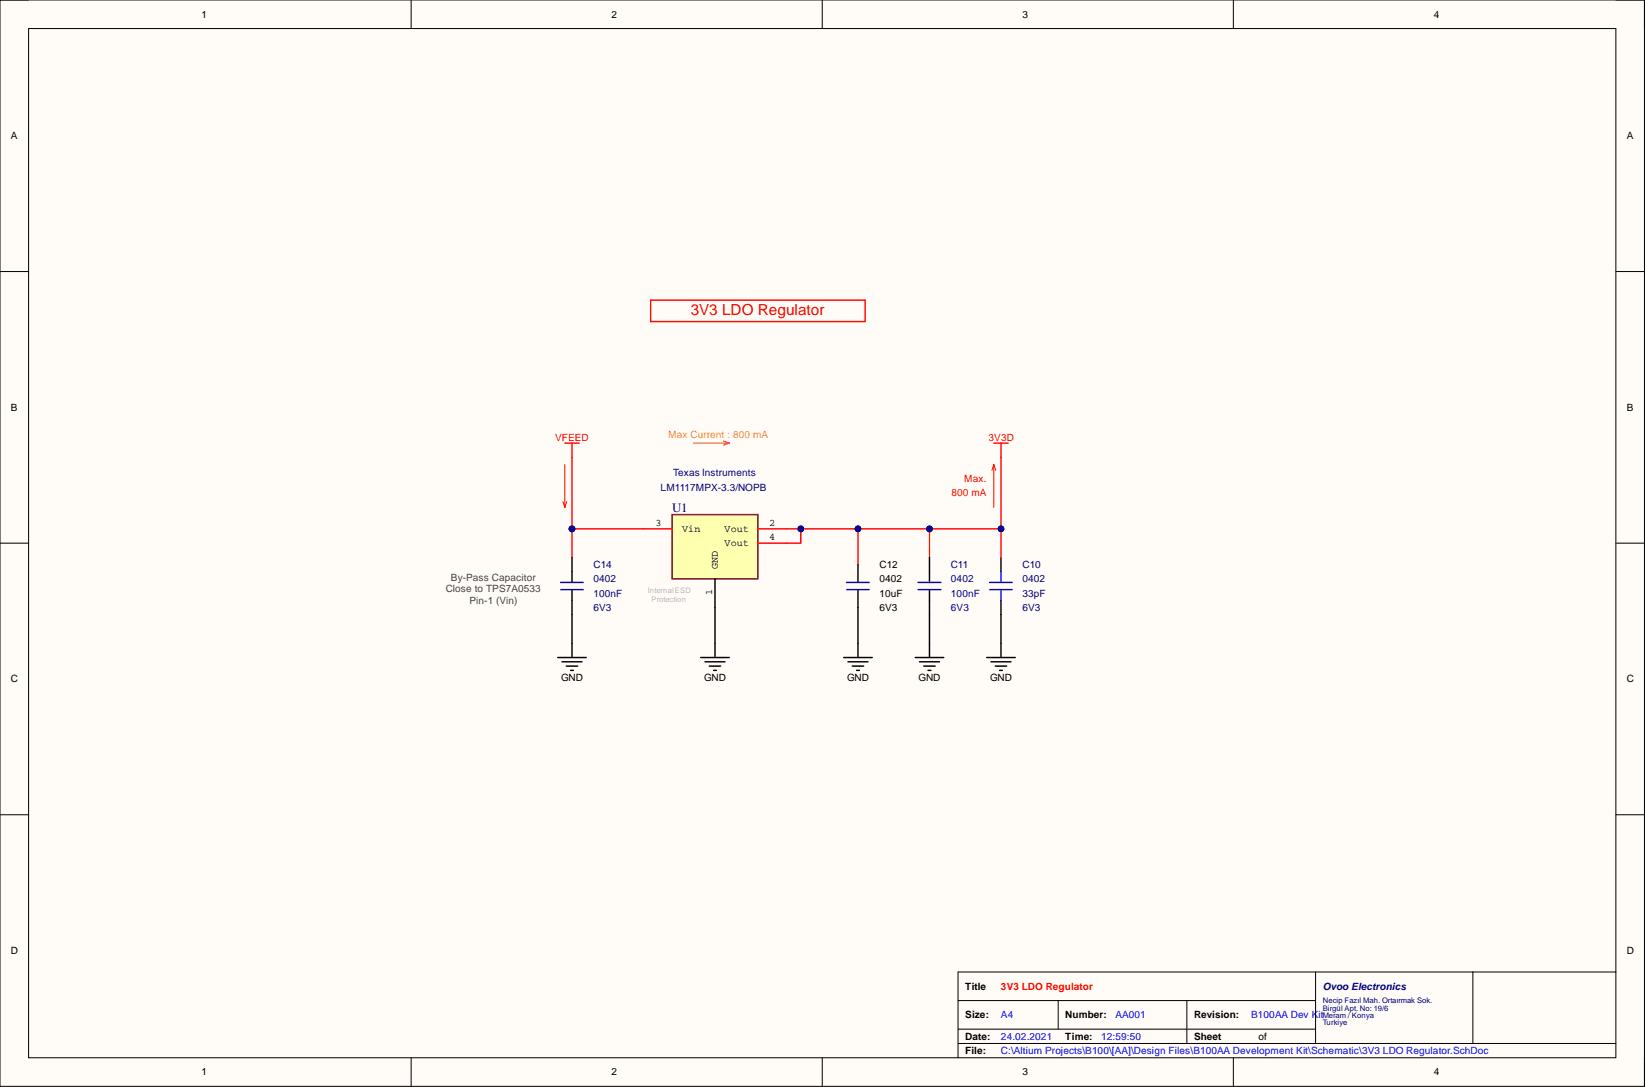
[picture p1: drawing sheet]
<svg xmlns="http://www.w3.org/2000/svg" width="292mm" height="193mm" viewBox="0 0 292 193" stroke-linecap="round" stroke-linejoin="round" font-family="sans-serif">
<path d="M0 0h292v192.9h-292z" fill-rule="evenodd" fill="#fffcf8"/>
<path d="M0 0h292v192.9h-292z" fill="none" stroke="#000" stroke-width=".18"/>
<path d="M5.1 5.1h281.8v182.7h-281.8z" fill-rule="evenodd" fill="#fffcf8"/>
<g fill="none" stroke="#000" stroke-width=".18">
<path d="M0 0h5.1M73 0v5.1M146 0v5.1M219 0v5.1M286.9 0h5.1v5.1M5.1 5.1h281.8v182.7h-281.8zM0 48.2h5.1M286.9 48.2h5.1M0 96.4h5.1M286.9 96.4h5.1M0 144.6h5.1M286.9 144.6h5.1"/>
<path d="M170.1 177.6h63.5M187.9 177.6v5.1M210.8 177.6v7.6M233.6 172.6v12.6M261.5 172.6v12.6M286.9 172.6h-116.8v15.2M73 187.8v5.1M146 187.8v5.1M170.1 185.2h116.8M170.1 182.7h63.5M219 187.8v5.1M292 187.8v5.1"/>
</g>
<g fill="none" stroke="#000" stroke-width=".25">
<path d="M177.7 99v2.5M99 116.7h5.1M99.8 117.5h3.5M100.6 118.2h2M101.3 119h.5M101.6 114.2v2.5M124.4 116.7h5.1M125.2 117.5h3.5M125.9 118.2h2.1M126.7 119h.5M127 114.2v2.5M149.8 116.7h5.1"/>
<path d="M150.6 117.5h3.5M151.3 118.2h2.1M152.1 119h.5M152.4 114.2v2.5M162.5 116.7h5.1M163.3 117.5h3.5M164 118.2h2.1M164.8 119h.5M165 114.2v2.5M175.2 116.7h5.1M176 117.5h3.5M176.7 118.2h2.1"/>
<path d="M177.5 119h.5M177.7 106.6v2.5M177.7 114.2v2.5"/>
</g>
<path d="M100.3 78.7h2.5M101.6 78.7v2.5M176.5 78.7h2.5M177.7 78.7v15.2" fill="none" stroke="#f00" stroke-width=".25"/>
<path d="M175.7 104.7h4.1M175.7 103.4h4.1M177.7 101.5v1.9M177.7 104.7v1.9" fill="none" stroke="#00f" stroke-width=".25"/>
<path d="M176.5 82.5v7.6M176.5 82.5l-.4 1M176.5 82.5l.3 1" fill="none" stroke="#f00" stroke-width=".18"/>
<path d="M123.2 78.7h6.3M128.5 78.3l1 .4M129.5 78.7l-1 .3" fill="none" stroke="#f90" stroke-width=".25"/>
<circle cx="177.7" cy="93.9" r=".51" fill="#000080"/>
<circle cx="177.7" cy="93.9" r=".51" fill="none" stroke="#000080" stroke-width=".18"/>
<path d="M101.6 93.9h12.7" fill="none" stroke="#f00" stroke-width=".25"/>
<circle cx="101.6" cy="93.9" r=".51" fill="#000080"/>
<circle cx="101.6" cy="93.9" r=".51" fill="none" stroke="#000080" stroke-width=".18"/>
<path d="M142.2 93.9v2.5h-2.5" fill="none" stroke="#f00" stroke-width=".25"/>
<circle cx="142.2" cy="93.9" r=".51" fill="#000080"/>
<circle cx="142.2" cy="93.9" r=".51" fill="none" stroke="#000080" stroke-width=".18"/>
<path d="M139.7 93.9h12.7v6.3" fill="none" stroke="#f00" stroke-width=".25"/>
<circle cx="142.2" cy="93.9" r=".51" fill="#000080"/>
<circle cx="142.2" cy="93.9" r=".51" fill="none" stroke="#000080" stroke-width=".18"/>
<circle cx="152.4" cy="93.9" r=".51" fill="#000080"/>
<circle cx="152.4" cy="93.9" r=".51" fill="none" stroke="#000080" stroke-width=".18"/>
<path d="M152.4 93.9h12.6v5.1" fill="none" stroke="#f00" stroke-width=".25"/>
<circle cx="152.4" cy="93.9" r=".51" fill="#000080"/>
<circle cx="152.4" cy="93.9" r=".51" fill="none" stroke="#000080" stroke-width=".18"/>
<circle cx="165" cy="93.9" r=".51" fill="#000080"/>
<circle cx="165" cy="93.9" r=".51" fill="none" stroke="#000080" stroke-width=".18"/>
<path d="M165 93.9h12.7v5.1" fill="none" stroke="#f00" stroke-width=".25"/>
<circle cx="177.7" cy="93.9" r=".51" fill="#000080"/>
<circle cx="177.7" cy="93.9" r=".51" fill="none" stroke="#000080" stroke-width=".18"/>
<circle cx="165" cy="93.9" r=".51" fill="#000080"/>
<circle cx="165" cy="93.9" r=".51" fill="none" stroke="#000080" stroke-width=".18"/>
<path d="M101.6 109.1v5.1" fill="none" stroke="#000" stroke-width=".25"/>
<path d="M101.6 93.9v5.1" fill="none" stroke="#f00" stroke-width=".25"/>
<circle cx="101.6" cy="93.9" r=".51" fill="#000080"/>
<circle cx="101.6" cy="93.9" r=".51" fill="none" stroke="#000080" stroke-width=".18"/>
<path d="M101.6 81.2v12.7" fill="none" stroke="#f00" stroke-width=".25"/>
<circle cx="101.6" cy="93.9" r=".51" fill="#000080"/>
<circle cx="101.6" cy="93.9" r=".51" fill="none" stroke="#000080" stroke-width=".18"/>
<path d="M101.6 99v4.4M165 99v4.4M101.6 104.7v4.4M127 107.8v6.4M152.4 100.2v3.1M152.4 104.8v9.4M165 104.7v9.5M177.7 109.1v5.1" fill="none" stroke="#000" stroke-width=".25"/>
<path d="M99.5 104.7h4.1M99.5 103.4h4.1M150.3 104.7h4.1M150.3 103.4h4.1M163 104.7h4.1M163 103.4h4.1" fill="none" stroke="#00f" stroke-width=".25"/>
<path d="M119.3 91.3h15.3v11.5h-15.3z" fill-rule="evenodd" fill="#ffffb0"/>
<path d="M119.3 91.3h15.3v11.5h-15.3z" fill="none" stroke="#800000" stroke-width=".25"/>
<path d="M115.5 53.3h38.1v3.8h-38.1zM114.3 93.9h5M134.6 93.9h5.1M134.6 96.4h5.1" fill="none" stroke="#f00" stroke-width=".25"/>
<path d="M127 102.8v5" fill="none" stroke="#000" stroke-width=".25"/>
<path d="M100 89.1l.3 1M100.3 82.5v7.6M100.6 89.1l-.3 1" fill="none" stroke="#f00" stroke-width=".18"/>
<text font-size="2.7" fill="#f00" x="122.6" y="56">3V3 LDO Regulator</text>
<text font-size="2.3" fill="#000080" x="119.3" y="90.8">U1</text>
<g font-size="1.8">
<text x="35.8" y="3.1">1</text>
<text x="108.6" y="3.1">2</text>
<text x="181.6" y="3.1">3</text>
<text x="254.6" y="3.1">4</text>
<text x="1.9" y="24.7">A</text>
<text x="288.9" y="24.7">A</text>
<text x="1.9" y="72.9">B</text>
<text x="288.9" y="72.9">B</text>
<text x="116.4" y="93.4">3</text>
<text x="121.1" y="94.4">Vin</text>
<text x="128.7" y="94.4">Vout</text>
<text x="136.6" y="93.4">2</text>
<text x="136.6" y="95.9">4</text>
<text x="127.5" y="101" transform="rotate(-90 127.5 101)">GND</text>
<text x="128.7" y="96.9">Vout</text>
<text x="156.2" y="100.8">C12</text>
<text x="126.5" y="105.6" transform="rotate(-90 126.5 105.6)">1</text>
<text x="156.2" y="105.9">10uF</text>
<text x="156.2" y="103.4">0402</text>
<text x="156.2" y="108.4">6V3</text>
<text x="1.9" y="121.1">C</text>
<text x="99.6" y="120.9">GND</text>
<text x="125" y="120.9">GND</text>
<text x="150.4" y="120.9">GND</text>
<text x="163.1" y="120.9">GND</text>
<text x="175.8" y="120.9">GND</text>
<text x="288.9" y="121.1">C</text>
<text x="1.9" y="169.3">D</text>
<text x="288.9" y="169.3">D</text>
<text x="171.4" y="175.7">Title</text>
<text x="171.4" y="180.8">Size:</text>
<text x="171.4" y="184.6">Date:</text>
<text x="189.2" y="180.8">Number:</text>
<text x="189.2" y="184.6">Time:</text>
<text x="212" y="180.8">Revision:</text>
<text x="212" y="184.6">Sheet</text>
<text x="223.4" y="184.6">of</text>
<text x="35.8" y="190.9">1</text>
<text x="108.6" y="190.9">2</text>
<text x="171.4" y="187.1">File:</text>
<text x="181.6" y="190.9">3</text>
<text x="254.6" y="190.9">4</text>
</g>
<text font-size="1.8" fill="#f90" x="118.7" y="77.7">Max Current : 800 mA</text>
<g font-size="1.8" fill="#f00">
<text x="98.6" y="78.2">VFEED</text>
<text x="175.5" y="78.2">3V3D</text>
<text x="168.9" y="88.1">800 mA</text>
<text x="171.2" y="85.6">Max.</text>
<text x="177.7" y="175.7">3V3 LDO Regulator</text>
</g>
<g font-size="1.8" fill="#000080">
<text x="117.3" y="87.1">LM1117MPX-3.3/NOPB</text>
<text x="119.5" y="84.6">Texas Instruments</text>
<text x="105.4" y="100.8">C14</text>
<text x="168.9" y="100.8">C11</text>
<text x="181.6" y="100.8">C10</text>
<text x="105.4" y="103.4">0402</text>
<text x="105.4" y="105.9">100nF</text>
<text x="168.9" y="103.4">0402</text>
<text x="168.9" y="105.9">100nF</text>
<text x="181.6" y="103.4">0402</text>
<text x="181.6" y="105.9">33pF</text>
<text x="105.4" y="108.4">6V3</text>
<text x="168.9" y="108.4">6V3</text>
<text x="181.6" y="108.4">6V3</text>
<text x="234.9" y="175.7">Ovoo Electronics</text>
</g>
<g font-size="1.8" fill="#434343">
<text x="79.1" y="105.1">Close to TPS7A0533</text>
<text x="80.1" y="103.1">By-Pass Capacitor</text>
<text x="83.4" y="107.2">Pin-1 (Vin)</text>
</g>
<g font-size="1.8" fill="#00f">
<text x="177.7" y="184.6">24.02.2021</text>
<text x="177.7" y="180.8">A4</text>
<text x="195.5" y="184.6">12:59:50</text>
<text x="198.1" y="180.8">AA001</text>
<text x="222.2" y="180.8">B100AA Dev Kit</text>
<text x="177.7" y="187.1">C:\Altium Projects\B100\[AA]\Design Files\B100AA Development Kit\Schematic\3V3 LDO Regulator.SchDoc</text>
</g>
<g font-size="1.4" fill="#b7b7b7">
<text x="115" y="105.3">InternalESD</text>
<text x="115.7" y="106.8">Protection</text>
</g>
<g font-size="1.4" fill="#000080">
<text x="234.9" y="178.1">Necip Fazıl Mah. Ortaırmak Sok.</text>
<text x="234.9" y="179.4">Birgül Apt. No: 19/6</text>
<text x="234.9" y="180.7">Meram / Konya</text>
<text x="234.9" y="181.9">Turkiye</text>
</g>
</svg>
